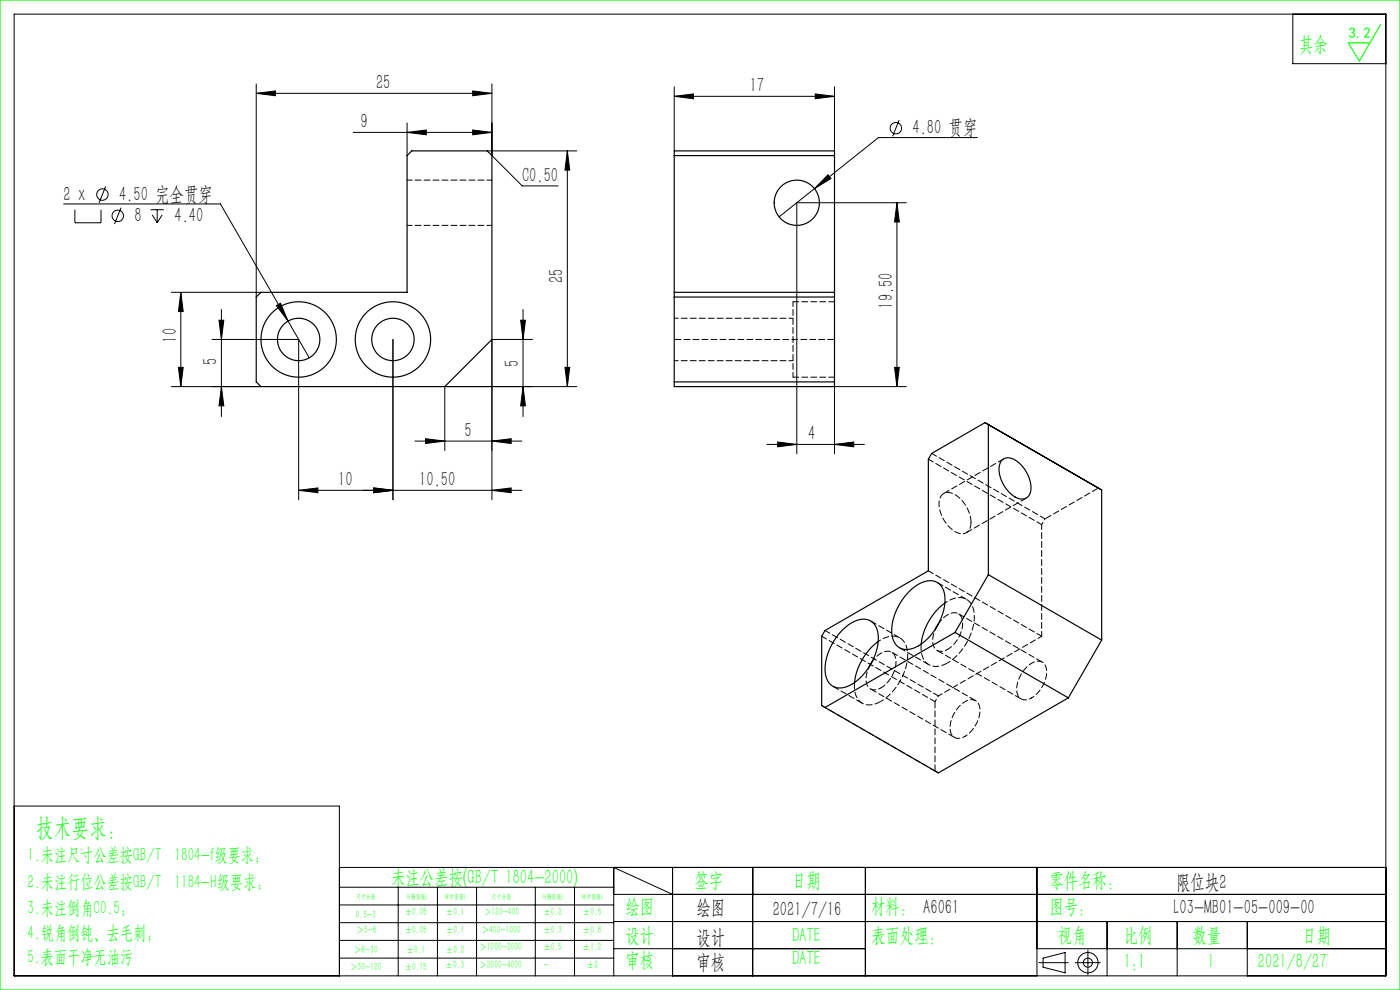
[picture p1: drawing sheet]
<svg xmlns="http://www.w3.org/2000/svg" width="297mm" height="210mm" viewBox="0 0 297 210" stroke-linecap="round" stroke-linejoin="round" font-family="sans-serif">
<g fill="none" stroke="#000" stroke-width=".21">
<path d="M3 3h291v204h-291zM54.4 19.8l4-.5v1zM54.4 17.8v45.2M54.4 19.8h50M100.3 19.3l4.1 .5-4.1 .5zM104.4 17.8v15.2l6.4 6.4h7.6M143 18.4v13.6M173 19.9l4 .5-4 .5zM177 18.4v13.6M274.3 3v10.5h19.7M22.4 39.5l-1.4 3.5M74.9 28.1h29.5"/>
<path d="M86.4 28.1l4-.5v1zM86.4 26.1v6.9M100.3 27.6l4.1 .5-4.1 .5zM103.4 32h19M120.4 32l.5 4.1h-1zM120.4 32v50M143 20.4l4.1-.5v1zM143 20.4h34M175.7 37.1l.6 .8-3.5 2.1zM190.7 25.5l-1.3 3.4M207.4 29.2h-21l-21.1 16.8M13.5 43.3h33.3l18.8 32.6"/>
<path d="M15.9 44.5v2.8h5.5v-2.8M25.7 44.1l-1.4 3.4M32 44.5h2.7M32.3 45.6l1 1.7M33.3 44.5v2.8M34.4 45.6l-1.1 1.7M190.3 43v39M190.3 43l.5 4.1h-1zM192.3 43h-23.3v53.3M36.4 62h19M37.9 77.9h1l-.5 4.1zM38.4 62v20"/>
<path d="M38.4 62l.5 4.1h-1zM45 72h18.4v34M46.5 67.9h1l-.5 4.1zM47 65.7v22.7M58.6 64.8l.9-.5 1.6 3.8zM83.4 72v34M110.5 67.9h1l-.5 4.1zM111 65.7v22.7M113 72h-8.6v34M119.9 77.9h1l-.5 4.1zM189.8 77.9h1l-.5 4.1zM36.4 82h19"/>
<path d="M47 82l.5 4.1h-1zM88 93.6h22.7M90.3 93.1l4.1 .5-4.1 .5zM104.4 93.6l4-.5v1zM111 82l.5 4.1h-1zM122.4 82h-28v13.6M162.7 94.3h20.7M165 93.8l4 .5-4 .5zM177 94.3l4.1-.5v1zM192.3 82h-15.3v14.3M63.4 104l4-.5v1zM79.3 103.5l4.1 .5-4.1 .5z"/>
<path d="M104.4 104l4-.5v1zM110.7 104h-47.3M3 171h69v36M72 184h222M72 188.2h58.2M72 192h58.2M72 195.7h58.2M72 199.5h58.2M84.5 188.2v18.8M92.8 188.2v18.8M101.1 188.2v18.8M113.6 188.2v18.8"/>
<path d="M121.9 188.2v18.8M130.2 189.7h163.8M130.2 195.5h163.8M142.7 189.7l-12.5-5.7v23M142.7 184v23M159.7 184v23M183.6 184v23M220 184v23M234.9 195.5v11.5M249.7 195.5v11.5M264.6 195.5v11.5M72 203.2h58.2"/>
<path d="M130.2 201.2h53.4M220 201.2h74M220.4 204.2h6.2M221.3 203.2l4.7-1.1v4.3l-4.7-1.2zM228.1 204.2h5.3M230.8 201.5v5.3"/>
<circle cx="190.1" cy="27.2" r="1.21"/>
<circle cx="21.7" cy="41.3" r="1.21"/>
<circle cx="25" cy="45.8" r="1.21"/>
<circle cx="230.8" cy="204.2" r="2.15"/>
<circle cx="230.8" cy="204.2" r=".96"/>
</g>
<path d="M0 0h297v210h-297zM292.9 5.2l-4.5 7.7-2.4-3.8h4.6" fill="none" stroke="#0f0" stroke-width=".25"/>
<g fill="#000">
<path d="M54.4 19.8l4-.5v1zM100.3 19.3l4.1 .5-4.1 .5zM86.4 28.1l4-.5v1zM100.3 27.6l4.1 .5-4.1 .5zM79.3 103.5l4.1 .5-4.1 .5zM104.4 104l4-.5v1z"/>
<path d="M143 20.4l4.1-.5v1zM173 19.9l4 .5-4 .5z"/>
<path d="M190.3 43l.5 4.1h-1zM189.8 77.9h1l-.5 4.1z"/>
<path d="M58.6 64.8l2.5 3.3-1.6-3.8zM175.7 37.1l-2.9 2.9 3.5-2.1z"/>
<path d="M110.5 67.9h1l-.5 4.1zM111 82l.5 4.1h-1zM46.5 67.9h1l-.5 4.1zM47 82l.5 4.1h-1z"/>
<path d="M37.9 77.9h1l-.5 4.1zM38.4 62l.5 4.1h-1zM119.9 77.9h1l-.5 4.1zM120.4 32l.5 4.1h-1z"/>
<path d="M104.4 93.6l4-.5v1zM90.3 93.1l4.1 .5-4.1 .5zM79.3 103.5l4.1 .5-4.1 .5zM63.4 104l4-.5v1z"/>
<path d="M165 93.8l4 .5-4 .5zM177 94.3l4.1-.5v1z"/>
</g>
<g fill="none" stroke="#000" stroke-width=".25">
<path d="M143 32h34v50h-34zM143 33h34M54.4 63l1-1h31v-29l1-1h16l1 1v39l-10 10h-39l-1-1zM143 62h34M143 63h34M143 81h34M209.7 90.1v31.8M212.6 97.6a2.61 2.61 0 0 1 3.5 .5 7 7 0 0 1 2.5 6.4 1.98 1.98 0 0 1-3.3 .9 7 7 0 0 1-3.2-6.9zM178.7 133.7a6.1 6.1 0 0 1 5.3-2.3 3.5 3.5 0 0 1 2.3 3.7 12.1 12.1 0 0 1-6.6 10.6 3.2 3.2 0 0 1-4.6-2.9 12 12 0 0 1 3.6-9.1zM186.3 136.1a12.8 12.8 0 0 0-5 8.7M192.8 125.5a6.1 6.1 0 0 1 5.3-2.2 3.5 3.5 0 0 1 2.4 3.6 12.1 12.1 0 0 1-6.7 10.6 3.2 3.2 0 0 1-4.6-2.9 12 12 0 0 1 3.6-9.1zM199.1 132.3l-.6 1"/>
<path d="M200.4 127.9a12.8 12.8 0 0 0-5 8.7M202.6 134.2l24 13.8M202.6 134.2l-27.6 15.9M209.7 121.9l24 13.9M209.7 121.9l-7.1 12.3M233.7 135.8l-7.1 12.2M233.7 135.8v-31.9l-24.7-14.2-11.3 6.5-.8 1.2v23.7l-21.9 12.6-.7 1.3v14.7l24.8 14.3 27.5-16M185 140.5l-.6 .9"/>
<circle cx="169" cy="43" r="4.8"/>
<circle cx="63.4" cy="72" r="4.5"/>
<circle cx="63.4" cy="72" r="8"/>
<circle cx="83.4" cy="72" r="8"/>
<circle cx="83.4" cy="72" r="4.5"/>
</g>
<path d="M104.4 38.2h-18M86.4 47.8h18M221 111.3v23.7" fill="none" stroke="#000" stroke-width=".21" stroke-dasharray="1.3 .6" stroke-dashoffset=".2"/>
<path d="M168.2 64v16M201 137.7a6.5 6.5 0 0 0 3-6.7 1.88 1.88 0 0 0-3-.6l-1.1 .9-.8 1M186.9 145.9a6.5 6.5 0 0 0 3-6.7 1.88 1.88 0 0 0-3-.6l-1.1 .8-.8 1.1" fill="none" stroke="#000" stroke-width=".21" stroke-dasharray="1.3 .6" stroke-dashoffset=".3"/>
<path d="M177 72h-34M233 103.5l-11.3 6.6" fill="none" stroke="#000" stroke-width=".21" stroke-dasharray="1.3 .6" stroke-dashoffset="-.2"/>
<path d="M177 64h-8.8M168.2 80h8.8M212.9 97.3l-12.7 7.4M205 113l12.7-7.4M206 110.8a2.04 2.04 0 0 1-.9 2.1 2.04 2.04 0 0 1-2.3 0 7 7 0 0 1-3.4-7.2 1.94 1.94 0 0 1 3-.9 7.4 7.4 0 0 1 3.6 6M198.4 163.5v-14.7" fill="none" stroke="#000" stroke-width=".21" stroke-dasharray="1.3 .6"/>
<path d="M143 76.5h25.2M168.2 67.5h-25.2M199.1 147.6l21.9-12.6M199.1 164l-.7-.5" fill="none" stroke="#000" stroke-width=".21" stroke-dasharray="1.3 .6" stroke-dashoffset=".4"/>
<path d="M221 111.3l.7-1.2M198.5 133.3a3.9 3.9 0 0 0 .2 4.6l.5 .2 .7 .1 1.1-.5M184.4 141.4a3.9 3.9 0 0 0 .1 4.6l.6 .3h.7l1.1-.4M186.9 148.8a12 12 0 0 0 5.5-11.2 3.2 3.2 0 0 0-5-2.2l-1.1 .7M198.4 148.8l.7-1.2M201 140.6a12 12 0 0 0 5.6-11.2 3.2 3.2 0 0 0-5-2.1l-1.2 .6M204.7 156.2a6.5 6.5 0 0 0 3-6.7 1.88 1.88 0 0 0-3-.7 6.5 6.5 0 0 0-3 6.7 1.88 1.88 0 0 0 3 .7M218.9 148a6.5 6.5 0 0 0 2.9-6.7 1.88 1.88 0 0 0-2.9-.6 6.5 6.5 0 0 0-3 6.7 1.88 1.88 0 0 0 3 .6" fill="none" stroke="#000" stroke-width=".21" stroke-dasharray="1.3 .6" stroke-dashoffset=".7"/>
<path d="M190.8 137.4l6.2 3.6M190.9 135.3l-6.2-3.6M195.4 136.6a4.3 4.3 0 0 0 1.9 4.5 4.2 4.2 0 0 0 3.7-.5M198.8 138l17.8 10.3M205 127.1l-6.2-3.6M176.7 145.6l6.2 3.6M181.3 144.8a4.3 4.3 0 0 0 1.9 4.5 4.2 4.2 0 0 0 3.7-.5M184.7 146.1l17.8 10.3M207 148.6l-17.8-10.3M221.1 140.5l-17.8-10.3" fill="none" stroke="#000" stroke-width=".21" stroke-dasharray="1.3 .6" stroke-dashoffset="-.1"/>
<path d="M196.9 97.4l24.1 13.9M221.7 110.1l-24-13.9M174.3 135l24.1 13.8M221 135l-24.1-13.9M199.1 147.6l-24.1-13.9M198.4 163.5l-24.1-13.8" fill="none" stroke="#000" stroke-width=".21" stroke-dasharray="1.3 .6" stroke-dashoffset=".1"/>
<text font-size="5.4" fill="#0f0" x="7.7" y="177.2">技术要求：</text>
<g font-size="4.4" fill="#0f0">
<text x="275.6" y="10.8">其余</text>
<text x="83" y="187.5">未注公差按(GB/T 1804-2000)</text>
<text x="147.3" y="188">签字</text>
<text x="168" y="188">日期</text>
<text x="222.6" y="188">零件名称：</text>
<text x="132.7" y="193.6">绘图</text>
<text x="184.8" y="193.6">材料： A6061</text>
<text x="222.6" y="193.6">图号：</text>
<text x="132.7" y="199.8">设计</text>
<text x="168" y="199.8">DATE</text>
<text x="184.8" y="199.8">表面处理：</text>
<text x="224.4" y="199.8">视角</text>
<text x="238.4" y="199.8">比例</text>
<text x="253" y="199.8">数量</text>
<text x="276.3" y="199.8">日期</text>
<text x="132.7" y="205.1">审核</text>
<text x="168" y="204.6">DATE</text>
<text x="238.4" y="205.3">1:1</text>
<text x="256.2" y="205.3">1</text>
<text x="266.9" y="205.3">2021/8/27</text>
</g>
<g font-size="4.4">
<text x="79.8" y="18.9">25</text>
<text x="159" y="19.6">17</text>
<text x="76.5" y="27.2">9</text>
<text x="193.6" y="28.5">4.80 贯穿</text>
<text x="110.7" y="38.6">C0.50</text>
<text x="13.5" y="42.6">2 x</text>
<text x="25.3" y="42.6">4.50 完全贯穿</text>
<text x="28.5" y="47.1">8</text>
<text x="37" y="47.1">4.40</text>
<text x="119.5" y="60.1" transform="rotate(-90 119.5 60.1)">25</text>
<text x="189.4" y="65.5" transform="rotate(-90 189.4 65.5)">19.50</text>
<text x="37.5" y="72.7" transform="rotate(-90 37.5 72.7)">10</text>
<text x="46.1" y="77.5" transform="rotate(-90 46.1 77.5)">5</text>
<text x="110.1" y="77.8" transform="rotate(-90 110.1 77.8)">5</text>
<text x="98.6" y="92.7">5</text>
<text x="171.5" y="93.4">4</text>
<text x="71.8" y="103.1">10</text>
<text x="88.9" y="103.1">10.50</text>
<text x="249.5" y="188.6">限位块2</text>
<text x="147.8" y="194">绘图</text>
<text x="163.9" y="194.3">2021/7/16</text>
<text x="249" y="194">L03-MB01-05-009-00</text>
<text x="147.8" y="200.2">设计</text>
<text x="147.8" y="205.5">审核</text>
</g>
<g font-size="4" fill="#0f0">
<text x="5.9" y="182.6">1.未注尺寸公差按GB/T 1804-f级要求；</text>
<text x="5.9" y="188.4">2.未注行位公差按GB/T 1184-H级要求；</text>
<text x="5.9" y="193.9">3.未注倒角C0.5；</text>
<text x="5.9" y="199.2">4.锐角倒钝、去毛刺；</text>
<text x="5.9" y="204.2">5.表面干净无油污</text>
</g>
<text font-size="3.2" fill="#0f0" x="286.1" y="8">3.2</text>
<g font-size="2.3" fill="#0f0">
<text x="75.5" y="194.7">0.5-3</text>
<text x="75.6" y="198">＞3-6</text>
<text x="85.9" y="194.2">±0.05</text>
<text x="85.9" y="198">±0.05</text>
<text x="94.6" y="194.2">±0.1</text>
<text x="94.6" y="198">±0.1</text>
<text x="102.2" y="198">＞400-1000</text>
<text x="102.7" y="194.2">＞120-400</text>
<text x="115.3" y="194.2">±0.2</text>
<text x="115.3" y="198">±0.3</text>
<text x="123.7" y="194.2">±0.5</text>
<text x="123.7" y="198">±0.8</text>
<text x="75.1" y="202.2">＞6-30</text>
<text x="86.3" y="202.2">±0.1</text>
<text x="94.6" y="202.2">±0.2</text>
<text x="101.7" y="201.6">＞1000-2000</text>
<text x="115.3" y="201.6">±0.5</text>
<text x="123.7" y="201.6">±1.2</text>
<text x="74.3" y="205.8">＞30-120</text>
<text x="85.9" y="205.8">±0.15</text>
<text x="94.5" y="205.4">±0.3</text>
<text x="101.7" y="205.4">＞2000-4000</text>
<text x="115.3" y="205.4">-</text>
<text x="124.5" y="205.4">±2</text>
</g>
<g font-size="1.5" fill="#0f0">
<text x="75.5" y="190.6">尺寸分段</text>
<text x="86.4" y="190.6">F(精密级)</text>
<text x="94.4" y="190.6">M(中密级)</text>
<text x="104.3" y="190.6">尺寸分段</text>
<text x="115.2" y="190.6">F(精密级)</text>
<text x="123.5" y="190.6">M(中密级)</text>
</g>
</svg>
